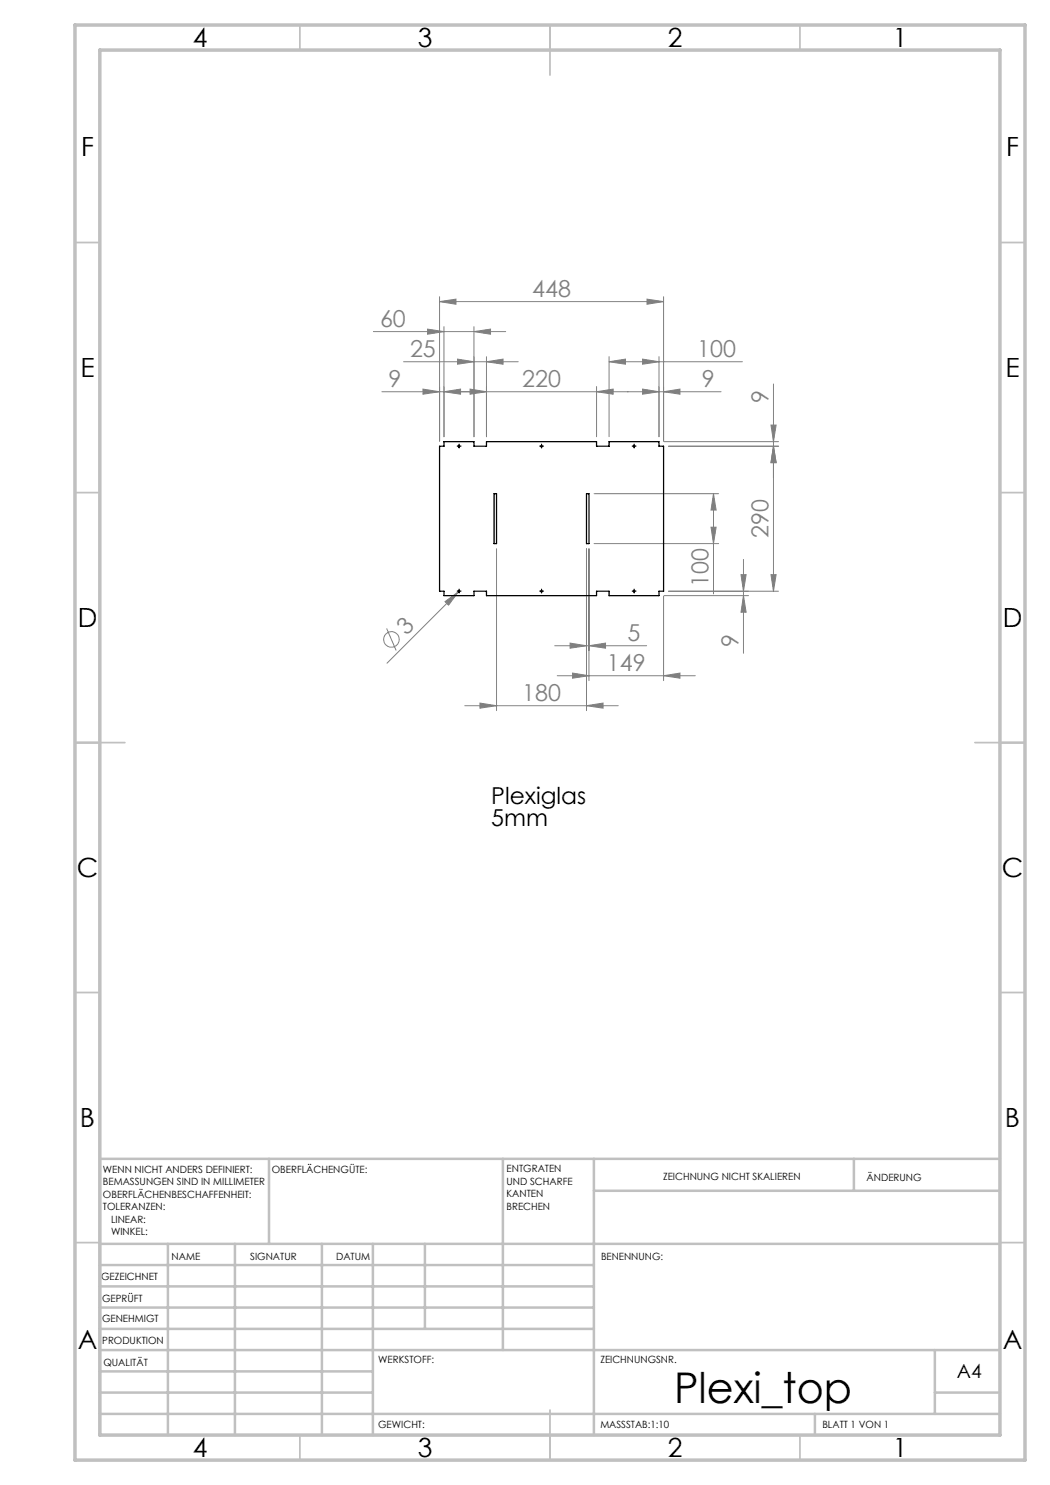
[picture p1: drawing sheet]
<svg xmlns="http://www.w3.org/2000/svg" width="210mm" height="297mm" viewBox="0 0 210 297" stroke-linecap="round" stroke-linejoin="round" font-family="sans-serif">
<g fill="none" stroke="#808080" stroke-width=".2">
<path d="M87.9 59.3v28.9M129.4 59.8l3.3 .5-3.3 .6zM132.7 59.3v28.9M74.7 66.3h26.4M76.4 78.3h67.8M80.7 72.4h22.9M84.6 77.8l3.3 .5-3.3 .5zM85.5 65.8l3.3 .5-3.3 .5zM87.9 60.3l3.3-.5v1.1zM87.9 60.3h44.8M88.8 78.3l3.3-.5v1zM88.8 65.3v22"/>
<path d="M91.5 71.8l3.3 .6-3.3 .4zM94 77.8l3.3 .5-3.3 .5zM94.8 66.3l3.3-.5v1zM94.8 65.3v22M97.3 72.4l3.3-.6v1zM97.3 71.3v16M119.3 78.3l3.3-.5v1zM119.3 77.3v10M121.8 72.4l3.3-.6v1zM121.8 72.4h26.7M121.8 71.3v16M128.5 71.8l3.3 .6-3.3 .4z"/>
<path d="M128.5 77.8l3.3 .5-3.3 .5zM131.8 71.3v16M132.7 78.3l3.3-.5v1zM154.7 76.8v41.4M118.8 98.7h24.9M132.8 88.3h22.9M133.7 89.2h22M142.7 98.7v20.1M142.7 98.7l.5 3.3h-1zM154.2 85h1l-.5 3.3zM154.7 89.2l.5 3.3h-1zM91.9 118.1l-14.5 14.5"/>
<path d="M99.3 109.7v32.4M117.3 109.7v32.4M117.8 109.7v26.4M118.8 108.7h24.9M132.7 119.2v16.9M132.8 119.1h16.9M142.2 105.4h1l-.5 3.3zM148.2 114.9h1l-.5 3.3zM148.7 111.9v18.8M148.7 119.1l.5 3.3h-1zM154.2 114.9h1l-.5 3.3zM155.7 118.2h-22"/>
<path d="M77.3 125.7l1.9 4.4M89 120.3l2.7-1.9-2 2.6zM110.9 129.1h18.4M111.4 135.1h27.7M114 128.6l3.3 .5-3.3 .5zM114.5 134.6l3.3 .5-3.3 .5zM117.8 129.1l3.3-.5v1zM132.7 135.1l3.3-.5v1zM93 141.1h30.6M96 140.6l3.3 .5-3.3 .5zM117.3 141.1l3.3-.5v1z"/>
<circle cx="78.3" cy="127.9" r="1.56"/>
</g>
<g fill="none" stroke="#000" stroke-width=".2" stroke-dasharray="15.2 1.3 1.3 1.3">
<path d="M91.6 89.2h-.2M91.8 89v-.2M91.8 89.5v.1M92.1 89.2h.1M108.1 89.2h-.2M108.3 89v-.2M108.3 89.5v.1M108.6 89.2h.1M126.6 89.2h-.2M126.8 89v-.2M126.8 89.5v.1M127.1 89.2h.1"/>
<path d="M91.6 118.2h-.2M91.8 118v-.2M91.8 118.5v.1M92.1 118.2h.1M108.1 118.2h-.2M108.3 118v-.2M108.3 118.5v.1M108.6 118.2h.1M126.6 118.2h-.2M126.8 118v-.2M126.8 118.5v.1M127.1 118.2h.1"/>
</g>
<path d="M91.5 89.2h.5M91.8 89v.5M108.1 89.2h.4M108.3 89v.5M126.5 89.2h.6M126.8 89v.5M91.5 118.2h.5M91.8 118v.5M108.1 118.2h.4M108.3 118v.5M126.5 118.2h.6M126.8 118v.5" fill="none" stroke="#000" stroke-width=".2"/>
<g fill="none" stroke="#c0c0c0" stroke-width=".35">
<path d="M60 5v5M110 5v10M160 5v5M15 48.5h5M200 48.5h5M15 98.5h5M200 98.5h5M15 148.5h10M195 148.5h10M15 198.5h5M200 198.5h5M15 248.5h5"/>
<path d="M200 248.5h5M60 287v5M110 282v10M160 287v5"/>
</g>
<g fill="none" stroke="#c0c0c0" stroke-width=".5">
<path d="M53.8 231.8v17M100.6 231.8v38.2M118.8 231.8v55.2M118.8 238.2h81.2M170.8 231.8v6.4M200 231.8h-180v55.2M20 248.8h180M20 257.3h98.8M20 253h98.8M33.6 248.8v38.2M47 248.8v38.2M64.4 248.8v38.2"/>
<path d="M74.6 248.8v38.2M85 248.8v17M20 265.8h98.8M20 261.5h98.8M20 278.5h54.6M20 274.3h54.6M20 270h180M187 278.5h13M187 270v12.8M20 282.8h180M163 282.8v4.2"/>
</g>
<path d="M15 5h190v287h-190zM20 10h180v277h-180z" fill="none" stroke="#c0c0c0" stroke-width=".7"/>
<g fill="#808080">
<path d="M89 120.3l2.7-1.9-2 2.6z"/>
<path d="M87.9 60.3l3.3-.5v1.1zM129.4 59.8l3.3 .5-3.3 .6zM94 77.8l3.3 .5-3.3 .5zM119.3 78.3l3.3-.5v1zM91.5 71.8l3.3 .6-3.3 .4zM97.3 72.4l3.3-.6v1zM121.8 72.4l3.3-.6v1zM128.5 71.8l3.3 .6-3.3 .4zM114 128.6l3.3 .5-3.3 .5zM117.8 129.1l3.3-.5v1zM114.5 134.6l3.3 .5-3.3 .5zM132.7 135.1l3.3-.5v1z"/>
<path d="M142.2 105.4h1l-.5 3.3zM142.7 98.7l.5 3.3h-1z"/>
<path d="M154.2 85h1l-.5 3.3zM154.7 89.2l.5 3.3h-1z"/>
<path d="M154.7 89.2l.5 3.3h-1zM154.2 114.9h1l-.5 3.3z"/>
<path d="M148.2 114.9h1l-.5 3.3zM148.7 119.1l.5 3.3h-1z"/>
<path d="M128.5 77.8l3.3 .5-3.3 .5zM132.7 78.3l3.3-.5v1z"/>
<path d="M84.6 77.8l3.3 .5-3.3 .5zM88.8 78.3l3.3-.5v1zM96 140.6l3.3 .5-3.3 .5zM117.3 141.1l3.3-.5v1z"/>
<path d="M85.5 65.8l3.3 .5-3.3 .5zM94.8 66.3l3.3-.5v1z"/>
</g>
<g fill="none" stroke="#000" stroke-width=".25">
<path d="M88.8 88.3h6v.9h2.5v-.9h22v.9h2.5v-.9h10v.9h.9v29h-.9v.9h-10v-.9h-2.5v.9h-22v-.9h-2.5v.9h-6v-.9h-.9v-29h.9zM98.8 98.7h.5v10h-.5zM117.3 98.7h.5v10h-.5z"/>
<circle cx="91.8" cy="89.2" r=".15"/>
<circle cx="108.3" cy="89.2" r=".15"/>
<circle cx="126.8" cy="89.3" r=".14"/>
<circle cx="91.8" cy="118.2" r=".15"/>
<circle cx="108.3" cy="118.2" r=".15"/>
<circle cx="126.8" cy="118.2" r=".14"/>
</g>
<text font-size="8.5" x="134.8" y="280.6">Plexi_top</text>
<g font-size="5.3">
<text x="38.5" y="9.5">4</text>
<text x="83.5" y="9.5">3</text>
<text x="133.6" y="9.5">2</text>
<text x="178.6" y="9.5">1</text>
<text x="16.2" y="31.2">F</text>
<text x="201.2" y="31.2">F</text>
<text x="16.1" y="75.5">E</text>
<text x="201.1" y="75.5">E</text>
<text x="15.5" y="125.5">D</text>
<text x="200.5" y="125.5">D</text>
<text x="15.4" y="175.5">C</text>
<text x="200.4" y="175.5">C</text>
<text x="16" y="225.5">B</text>
<text x="201" y="225.5">B</text>
<text x="15.5" y="269.7">A</text>
<text x="200.5" y="269.7">A</text>
<text x="38.5" y="291.5">4</text>
<text x="83.5" y="291.5">3</text>
<text x="133.6" y="291.5">2</text>
<text x="178.6" y="291.5">1</text>
</g>
<g font-size="4.7" fill="#808080">
<text x="106.4" y="59.3">448</text>
<text x="76" y="65.3">60</text>
<text x="82" y="71.3">25</text>
<text x="139.5" y="71.3">100</text>
<text x="77.7" y="77.3">9</text>
<text x="104.4" y="77.3">220</text>
<text x="140.4" y="77.3">9</text>
<text x="153.7" y="80.7" transform="rotate(-90 153.7 80.7)">9</text>
<text x="153.7" y="107.6" transform="rotate(-90 153.7 107.6)">290</text>
<text x="141.7" y="117.5" transform="rotate(-90 141.7 117.5)">100</text>
<text x="81.3" y="127.3" transform="rotate(-45 81.3 127.3)">3</text>
<text x="125.5" y="128.1">5</text>
<text x="147.7" y="129.3" transform="rotate(-90 147.7 129.3)">9</text>
<text x="121.4" y="134.1">149</text>
<text x="104.4" y="140.1">180</text>
</g>
<g font-size="4.7">
<text x="98.2" y="160.7">Plexiglas</text>
<text x="98.2" y="165.3">5mm</text>
</g>
<text font-size="3.9" x="191.4" y="275.6">A4</text>
<g font-size="2">
<text x="20.6" y="234.6">WENN NICHT ANDERS DEFINIERT:</text>
<text x="20.6" y="237.1">BEMASSUNGEN SIND IN MILLIMETER</text>
<text x="20.6" y="239.6">OBERFLÄCHENBESCHAFFENHEIT:</text>
<text x="54.4" y="234.6">OBERFLÄCHENGÜTE:</text>
<text x="101.3" y="234.5">ENTGRATEN</text>
<text x="101.3" y="237">UND SCHARFE</text>
<text x="101.3" y="239.5">KANTEN</text>
<text x="132.6" y="236">ZEICHNUNG NICHT SKALIEREN</text>
<text x="173.3" y="236.2">ÄNDERUNG</text>
<text x="20.6" y="242.1">TOLERANZEN:</text>
<text x="22.2" y="244.6">LINEAR:</text>
<text x="101.3" y="242">BRECHEN</text>
<text x="22.2" y="247.1">WINKEL:</text>
<text x="34.3" y="252">NAME</text>
<text x="50" y="251.9">SIGNATUR</text>
<text x="67.2" y="251.9">DATUM</text>
<text x="120.2" y="251.9">BENENNUNG:</text>
<text x="20.2" y="256.1">GEZEICHNET</text>
<text x="20.4" y="260.3">GEPRÜFT</text>
<text x="20.4" y="264.4">GENEHMIGT</text>
<text x="20.5" y="268.8">PRODUKTION</text>
<text x="20.7" y="273.1">QUALITÄT</text>
<text x="75.6" y="272.5">WERKSTOFF:</text>
<text x="120.1" y="272.5">ZEICHNUNGSNR.</text>
<text x="75.6" y="285.5">GEWICHT:</text>
<text x="120.1" y="285.6">MASSSTAB:1:10</text>
<text x="164.5" y="285.6">BLATT 1 VON 1</text>
</g>
</svg>
